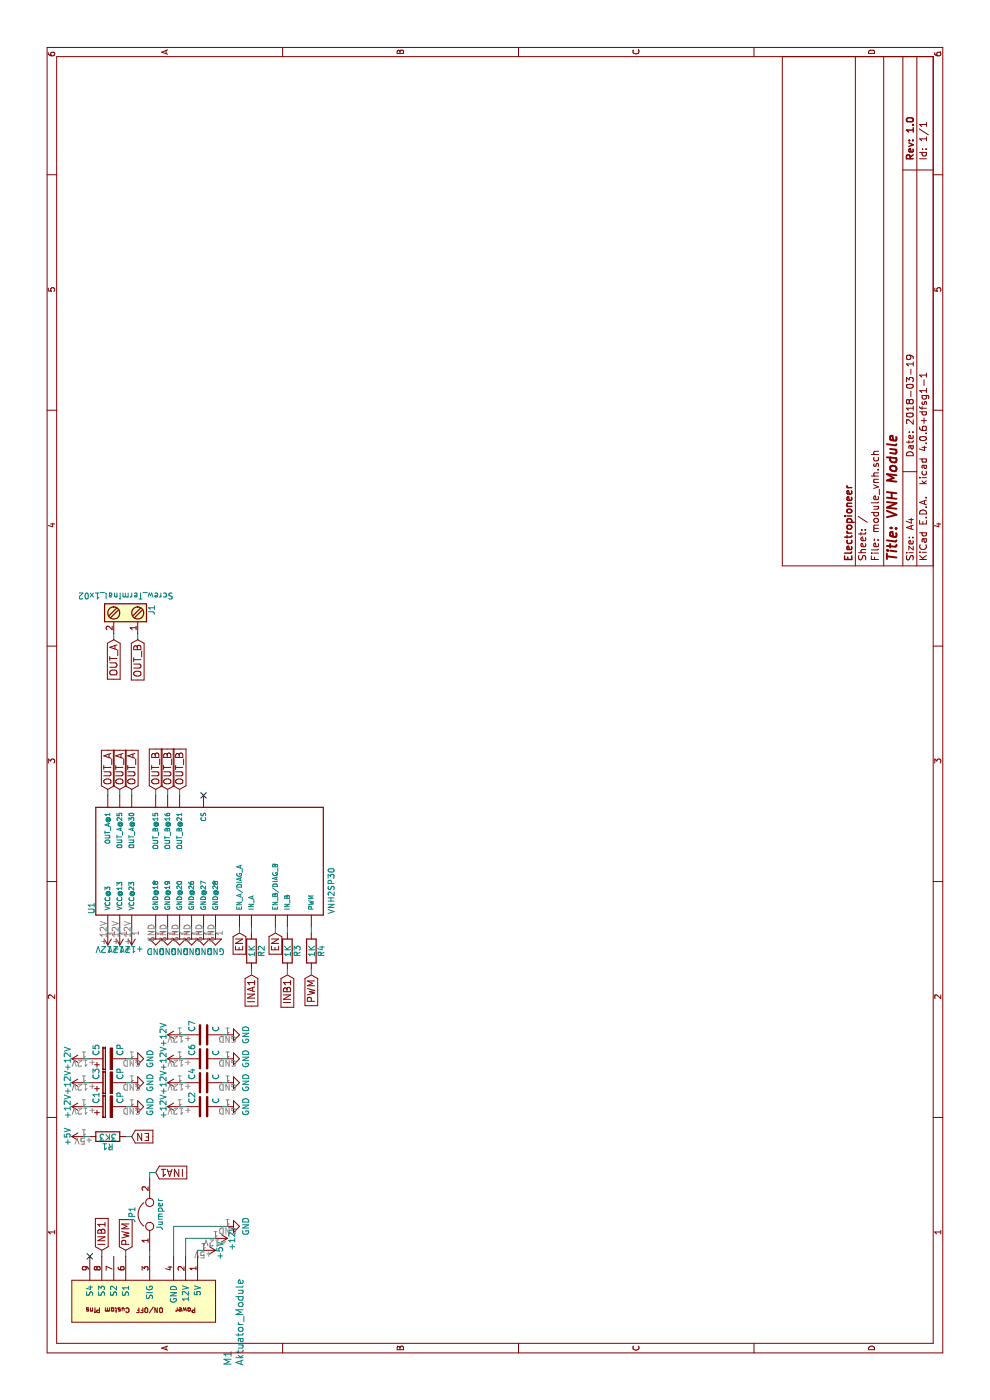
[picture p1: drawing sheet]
EESchema Schematic File Version 2
LIBS:power
LIBS:device
LIBS:transistors
LIBS:conn
LIBS:linear
LIBS:regul
LIBS:74xx
LIBS:cmos4000
LIBS:adc-dac
LIBS:memory
LIBS:xilinx
LIBS:microcontrollers
LIBS:dsp
LIBS:microchip
LIBS:analog_switches
LIBS:motorola
LIBS:texas
LIBS:intel
LIBS:audio
LIBS:interface
LIBS:digital-audio
LIBS:philips
LIBS:display
LIBS:cypress
LIBS:siliconi
LIBS:opto
LIBS:atmel
LIBS:contrib
LIBS:valves
LIBS:74xgxx
LIBS:ac-dc
LIBS:actel
LIBS:allegro
LIBS:Altera
LIBS:analog_devices
LIBS:battery_management
LIBS:bbd
LIBS:bosch
LIBS:brooktre
LIBS:cmos_ieee
LIBS:dc-dc
LIBS:diode
LIBS:elec-unifil
LIBS:ESD_Protection
LIBS:ftdi
LIBS:gennum
LIBS:graphic
LIBS:hc11
LIBS:ir
LIBS:Lattice
LIBS:leds
LIBS:logo
LIBS:maxim
LIBS:mechanical
LIBS:microchip_dspic33dsc
LIBS:microchip_pic10mcu
LIBS:microchip_pic12mcu
LIBS:microchip_pic16mcu
LIBS:microchip_pic18mcu
LIBS:microchip_pic24mcu
LIBS:microchip_pic32mcu
LIBS:modules
LIBS:motor_drivers
LIBS:motors
LIBS:msp430
LIBS:nordicsemi
LIBS:nxp
LIBS:nxp_armmcu
LIBS:onsemi
LIBS:Oscillators
LIBS:powerint
LIBS:Power_Management
LIBS:pspice
LIBS:references
LIBS:relays
LIBS:rfcom
LIBS:sensors
LIBS:silabs
LIBS:stm8
LIBS:stm32
LIBS:supertex
LIBS:switches
LIBS:transf
LIBS:triac_thyristor
LIBS:ttl_ieee
LIBS:video
LIBS:wiznet
LIBS:Worldsemi
LIBS:Xicor
LIBS:zetex
LIBS:Zilog
LIBS:VNH2SP30
LIBS:aktuator_module
LIBS:module_vnh-cache
EELAYER 25 0
EELAYER END
$Descr A4 11693 8268
encoding utf-8
Sheet 1 1
Title "VNH Module"
Date "2018-03-19"
Rev "1.0"
Comp "Electropioneer"
Comment1 ""
Comment2 ""
Comment3 ""
Comment4 ""
$EndDescr
$Comp
L VNH2SP30 U1
U 1 1
P 4550 1200
F 0 "U1" H 4059 1611 50  0000 L BNN
F 1 "VNH2SP30" H 4059 -393 50  0000 L BNN
F 2 "VNH2SP30:MULTIPOWER30" H 4550 1200 50  0001 L BNN
F 3 "None" H 4550 1200 50  0001 L BNN
F 4 "VNH2SP30" H 4550 1200 50  0001 L BNN "Field4"
F 5 "DIP-18 STMicroelectronics" H 4550 1200 50  0001 L BNN "Field5"
F 6 "Unavailable" H 4550 1200 50  0001 L BNN "Field6"
F 7 "STMicroelectronics" H 4550 1200 50  0001 L BNN "Field7"
F 8 "Dip18" H 4550 1200 50  0001 L BNN "Field8"
	1    4550 1200
	1    0    0    -1  
$EndComp
$Comp
L Aktuator_Module M1
U 1 1
P 650 1800
F 0 "M1" H 350 1700 60  0000 C CNN
F 1 "Aktuator_Module" H 650 1600 60  0000 C CNN
F 2 "Aktuator_Module:Aktuator_Module" H 650 1800 60  0001 C CNN
F 3 "" H 650 1800 60  0001 C CNN
	1    650  1800
	1    0    0    -1  
$EndComp
Text GLabel 1250 1050 2    60   Input ~ 0
PWM
Text GLabel 1250 850  2    60   Input ~ 0
INB1
Text GLabel 3550 2600 0    60   Input ~ 0
PWM
$Comp
L R R4
U 1 1
P 3750 2600
F 0 "R4" V 3830 2600 50  0000 C CNN
F 1 "1K" V 3750 2600 50  0000 C CNN
F 2 "Resistors_SMD:R_0805" V 3680 2600 50  0001 C CNN
F 3 "" H 3750 2600 50  0001 C CNN
	1    3750 2600
	0    1    1    0   
$EndComp
$Comp
L R R3
U 1 1
P 3750 2400
F 0 "R3" V 3830 2400 50  0000 C CNN
F 1 "1K" V 3750 2400 50  0000 C CNN
F 2 "Resistors_SMD:R_0805" V 3680 2400 50  0001 C CNN
F 3 "" H 3750 2400 50  0001 C CNN
	1    3750 2400
	0    1    1    0   
$EndComp
$Comp
L R R2
U 1 1
P 3750 2100
F 0 "R2" V 3830 2100 50  0000 C CNN
F 1 "1K" V 3750 2100 50  0000 C CNN
F 2 "Resistors_SMD:R_0805" V 3680 2100 50  0001 C CNN
F 3 "" H 3750 2100 50  0001 C CNN
	1    3750 2100
	0    1    1    0   
$EndComp
Text GLabel 3550 2400 0    60   Input ~ 0
INB1
Text GLabel 3900 2300 0    60   Input ~ 0
EN
Text GLabel 3900 2000 0    60   Input ~ 0
EN
Text GLabel 2200 1100 3    60   Input ~ 0
EN
Text GLabel 1900 1300 3    60   Input ~ 0
INA1
Text GLabel 3550 2100 0    60   Input ~ 0
INA1
$Comp
L R R1
U 1 1
P 2200 900
F 0 "R1" V 2280 900 50  0000 C CNN
F 1 "3K3" V 2200 900 50  0000 C CNN
F 2 "Resistors_SMD:R_0805" V 2130 900 50  0001 C CNN
F 3 "" H 2200 900 50  0001 C CNN
	1    2200 900 
	-1   0    0    1   
$EndComp
$Comp
L +5V #PWR01
U 1 1
P 2200 700
F 0 "#PWR01" H 2200 550 50  0001 C CNN
F 1 "+5V" H 2200 840 50  0000 C CNN
F 2 "" H 2200 700 50  0001 C CNN
F 3 "" H 2200 700 50  0001 C CNN
	1    2200 700 
	1    0    0    -1  
$EndComp
$Comp
L GND #PWR02
U 1 1
P 3900 1300
F 0 "#PWR02" H 3900 1050 50  0001 C CNN
F 1 "GND" H 3900 1150 50  0000 C CNN
F 2 "" H 3900 1300 50  0001 C CNN
F 3 "" H 3900 1300 50  0001 C CNN
	1    3900 1300
	0    1    1    0   
$EndComp
$Comp
L GND #PWR03
U 1 1
P 3900 1400
F 0 "#PWR03" H 3900 1150 50  0001 C CNN
F 1 "GND" H 3900 1250 50  0000 C CNN
F 2 "" H 3900 1400 50  0001 C CNN
F 3 "" H 3900 1400 50  0001 C CNN
	1    3900 1400
	0    1    1    0   
$EndComp
$Comp
L GND #PWR04
U 1 1
P 3900 1500
F 0 "#PWR04" H 3900 1250 50  0001 C CNN
F 1 "GND" H 3900 1350 50  0000 C CNN
F 2 "" H 3900 1500 50  0001 C CNN
F 3 "" H 3900 1500 50  0001 C CNN
	1    3900 1500
	0    1    1    0   
$EndComp
$Comp
L GND #PWR05
U 1 1
P 3900 1600
F 0 "#PWR05" H 3900 1350 50  0001 C CNN
F 1 "GND" H 3900 1450 50  0000 C CNN
F 2 "" H 3900 1600 50  0001 C CNN
F 3 "" H 3900 1600 50  0001 C CNN
	1    3900 1600
	0    1    1    0   
$EndComp
$Comp
L GND #PWR06
U 1 1
P 3900 1700
F 0 "#PWR06" H 3900 1450 50  0001 C CNN
F 1 "GND" H 3900 1550 50  0000 C CNN
F 2 "" H 3900 1700 50  0001 C CNN
F 3 "" H 3900 1700 50  0001 C CNN
	1    3900 1700
	0    1    1    0   
$EndComp
$Comp
L GND #PWR07
U 1 1
P 3900 1800
F 0 "#PWR07" H 3900 1550 50  0001 C CNN
F 1 "GND" H 3900 1650 50  0000 C CNN
F 2 "" H 3900 1800 50  0001 C CNN
F 3 "" H 3900 1800 50  0001 C CNN
	1    3900 1800
	0    1    1    0   
$EndComp
Wire Wire Line
	1200 1050 1250 1050
Wire Wire Line
	1200 1250 1250 1250
Wire Wire Line
	3900 2600 3950 2600
Wire Wire Line
	3550 2600 3600 2600
Wire Wire Line
	3900 2400 3950 2400
Wire Wire Line
	3550 2400 3600 2400
Wire Wire Line
	3550 2100 3600 2100
Wire Wire Line
	3900 2100 3950 2100
Wire Wire Line
	3900 2000 3950 2000
Wire Wire Line
	3900 2300 3950 2300
Wire Wire Line
	2200 700  2200 750 
Wire Wire Line
	2200 1050 2200 1100
Wire Wire Line
	3900 1300 3950 1300
Wire Wire Line
	3900 1400 3950 1400
Wire Wire Line
	3900 1500 3950 1500
Wire Wire Line
	3900 1600 3950 1600
Wire Wire Line
	3900 1700 3950 1700
Wire Wire Line
	3900 1800 3950 1800
$Comp
L +12V #PWR08
U 1 1
P 3900 1100
F 0 "#PWR08" H 3900 950 50  0001 C CNN
F 1 "+12V" H 3900 1240 50  0000 C CNN
F 2 "" H 3900 1100 50  0001 C CNN
F 3 "" H 3900 1100 50  0001 C CNN
	1    3900 1100
	0    -1   -1   0   
$EndComp
$Comp
L +12V #PWR09
U 1 1
P 3900 1000
F 0 "#PWR09" H 3900 850 50  0001 C CNN
F 1 "+12V" H 3900 1140 50  0000 C CNN
F 2 "" H 3900 1000 50  0001 C CNN
F 3 "" H 3900 1000 50  0001 C CNN
	1    3900 1000
	0    -1   -1   0   
$EndComp
$Comp
L +12V #PWR010
U 1 1
P 3900 900
F 0 "#PWR010" H 3900 750 50  0001 C CNN
F 1 "+12V" H 3900 1040 50  0000 C CNN
F 2 "" H 3900 900 50  0001 C CNN
F 3 "" H 3900 900 50  0001 C CNN
	1    3900 900 
	0    -1   -1   0   
$EndComp
Wire Wire Line
	3900 900  3950 900 
Wire Wire Line
	3900 1000 3950 1000
Wire Wire Line
	3900 1100 3950 1100
NoConn ~ 5050 1700
Text GLabel 5100 900  2    60   Input ~ 0
OUT_A
Text GLabel 5100 1000 2    60   Input ~ 0
OUT_A
Text GLabel 5100 1100 2    60   Input ~ 0
OUT_A
Text GLabel 5100 1300 2    60   Input ~ 0
OUT_B
Text GLabel 5100 1400 2    60   Input ~ 0
OUT_B
Text GLabel 5100 1500 2    60   Input ~ 0
OUT_B
Wire Wire Line
	5050 900  5100 900 
Wire Wire Line
	5050 1000 5100 1000
Wire Wire Line
	5050 1100 5100 1100
Wire Wire Line
	5050 1300 5100 1300
Wire Wire Line
	5050 1400 5100 1400
Wire Wire Line
	5050 1500 5100 1500
$Comp
L Screw_Terminal_1x02 J1
U 1 1
P 6600 1050
F 0 "J1" H 6600 1300 50  0000 C TNN
F 1 "Screw_Terminal_1x02" V 6450 1050 50  0000 C TNN
F 2 "Connectors_Terminal_Blocks:TerminalBlock_Pheonix_MKDS1.5-2pol" H 6600 825 50  0001 C CNN
F 3 "" H 6575 1050 50  0001 C CNN
	1    6600 1050
	-1   0    0    1   
$EndComp
Text GLabel 6350 950  0    60   Input ~ 0
OUT_A
Text GLabel 6350 1150 0    60   Input ~ 0
OUT_B
Wire Wire Line
	6350 950  6400 950 
Wire Wire Line
	6350 1150 6400 1150
$Comp
L +5V #PWR011
U 1 1
P 1250 1700
F 0 "#PWR011" H 1250 1550 50  0001 C CNN
F 1 "+5V" H 1250 1840 50  0000 C CNN
F 2 "" H 1250 1700 50  0001 C CNN
F 3 "" H 1250 1700 50  0001 C CNN
	1    1250 1700
	-1   0    0    1   
$EndComp
$Comp
L +12V #PWR012
U 1 1
P 1350 1800
F 0 "#PWR012" H 1350 1650 50  0001 C CNN
F 1 "+12V" H 1350 1940 50  0000 C CNN
F 2 "" H 1350 1800 50  0001 C CNN
F 3 "" H 1350 1800 50  0001 C CNN
	1    1350 1800
	-1   0    0    1   
$EndComp
$Comp
L GND #PWR013
U 1 1
P 1450 1900
F 0 "#PWR013" H 1450 1650 50  0001 C CNN
F 1 "GND" H 1450 1750 50  0000 C CNN
F 2 "" H 1450 1900 50  0001 C CNN
F 3 "" H 1450 1900 50  0001 C CNN
	1    1450 1900
	1    0    0    -1  
$EndComp
Wire Wire Line
	1200 1650 1250 1650
Wire Wire Line
	1250 1650 1250 1700
Wire Wire Line
	1350 1800 1350 1550
Wire Wire Line
	1350 1550 1200 1550
Wire Wire Line
	1200 1450 1450 1450
Wire Wire Line
	1450 1450 1450 1900
NoConn ~ 1200 750 
$Comp
L +12V #PWR014
U 1 1
P 2450 700
F 0 "#PWR014" H 2450 550 50  0001 C CNN
F 1 "+12V" H 2450 840 50  0000 C CNN
F 2 "" H 2450 700 50  0001 C CNN
F 3 "" H 2450 700 50  0001 C CNN
	1    2450 700 
	1    0    0    -1  
$EndComp
$Comp
L CP C1
U 1 1
P 2450 900
F 0 "C1" H 2475 1000 50  0000 L CNN
F 1 "CP" H 2475 800 50  0000 L CNN
F 2 "Capacitors_Tantalum_SMD:CP_Tantalum_Case-U_EIA-6032-15_Reflow" H 2488 750 50  0001 C CNN
F 3 "" H 2450 900 50  0001 C CNN
	1    2450 900 
	1    0    0    -1  
$EndComp
$Comp
L GND #PWR015
U 1 1
P 2450 1100
F 0 "#PWR015" H 2450 850 50  0001 C CNN
F 1 "GND" H 2450 950 50  0000 C CNN
F 2 "" H 2450 1100 50  0001 C CNN
F 3 "" H 2450 1100 50  0001 C CNN
	1    2450 1100
	1    0    0    -1  
$EndComp
Wire Wire Line
	2450 700  2450 750 
Wire Wire Line
	2450 1050 2450 1100
$Comp
L +12V #PWR016
U 1 1
P 2650 700
F 0 "#PWR016" H 2650 550 50  0001 C CNN
F 1 "+12V" H 2650 840 50  0000 C CNN
F 2 "" H 2650 700 50  0001 C CNN
F 3 "" H 2650 700 50  0001 C CNN
	1    2650 700 
	1    0    0    -1  
$EndComp
$Comp
L CP C3
U 1 1
P 2650 900
F 0 "C3" H 2675 1000 50  0000 L CNN
F 1 "CP" H 2675 800 50  0000 L CNN
F 2 "Capacitors_Tantalum_SMD:CP_Tantalum_Case-U_EIA-6032-15_Reflow" H 2688 750 50  0001 C CNN
F 3 "" H 2650 900 50  0001 C CNN
	1    2650 900 
	1    0    0    -1  
$EndComp
$Comp
L GND #PWR017
U 1 1
P 2650 1100
F 0 "#PWR017" H 2650 850 50  0001 C CNN
F 1 "GND" H 2650 950 50  0000 C CNN
F 2 "" H 2650 1100 50  0001 C CNN
F 3 "" H 2650 1100 50  0001 C CNN
	1    2650 1100
	1    0    0    -1  
$EndComp
Wire Wire Line
	2650 700  2650 750 
Wire Wire Line
	2650 1050 2650 1100
$Comp
L +12V #PWR018
U 1 1
P 2850 700
F 0 "#PWR018" H 2850 550 50  0001 C CNN
F 1 "+12V" H 2850 840 50  0000 C CNN
F 2 "" H 2850 700 50  0001 C CNN
F 3 "" H 2850 700 50  0001 C CNN
	1    2850 700 
	1    0    0    -1  
$EndComp
$Comp
L CP C5
U 1 1
P 2850 900
F 0 "C5" H 2875 1000 50  0000 L CNN
F 1 "CP" H 2875 800 50  0000 L CNN
F 2 "Capacitors_Tantalum_SMD:CP_Tantalum_Case-U_EIA-6032-15_Reflow" H 2888 750 50  0001 C CNN
F 3 "" H 2850 900 50  0001 C CNN
	1    2850 900 
	1    0    0    -1  
$EndComp
$Comp
L GND #PWR019
U 1 1
P 2850 1100
F 0 "#PWR019" H 2850 850 50  0001 C CNN
F 1 "GND" H 2850 950 50  0000 C CNN
F 2 "" H 2850 1100 50  0001 C CNN
F 3 "" H 2850 1100 50  0001 C CNN
	1    2850 1100
	1    0    0    -1  
$EndComp
Wire Wire Line
	2850 700  2850 750 
Wire Wire Line
	2850 1050 2850 1100
$Comp
L C C2
U 1 1
P 2450 1700
F 0 "C2" H 2475 1800 50  0000 L CNN
F 1 "C" H 2475 1600 50  0000 L CNN
F 2 "Capacitors_SMD:C_0805" H 2488 1550 50  0001 C CNN
F 3 "" H 2450 1700 50  0001 C CNN
	1    2450 1700
	1    0    0    -1  
$EndComp
$Comp
L +12V #PWR020
U 1 1
P 2450 1500
F 0 "#PWR020" H 2450 1350 50  0001 C CNN
F 1 "+12V" H 2450 1640 50  0000 C CNN
F 2 "" H 2450 1500 50  0001 C CNN
F 3 "" H 2450 1500 50  0001 C CNN
	1    2450 1500
	1    0    0    -1  
$EndComp
$Comp
L GND #PWR021
U 1 1
P 2450 1900
F 0 "#PWR021" H 2450 1650 50  0001 C CNN
F 1 "GND" H 2450 1750 50  0000 C CNN
F 2 "" H 2450 1900 50  0001 C CNN
F 3 "" H 2450 1900 50  0001 C CNN
	1    2450 1900
	1    0    0    -1  
$EndComp
Wire Wire Line
	2450 1500 2450 1550
Wire Wire Line
	2450 1850 2450 1900
$Comp
L C C4
U 1 1
P 2650 1700
F 0 "C4" H 2675 1800 50  0000 L CNN
F 1 "C" H 2675 1600 50  0000 L CNN
F 2 "Capacitors_SMD:C_0805" H 2688 1550 50  0001 C CNN
F 3 "" H 2650 1700 50  0001 C CNN
	1    2650 1700
	1    0    0    -1  
$EndComp
$Comp
L +12V #PWR022
U 1 1
P 2650 1500
F 0 "#PWR022" H 2650 1350 50  0001 C CNN
F 1 "+12V" H 2650 1640 50  0000 C CNN
F 2 "" H 2650 1500 50  0001 C CNN
F 3 "" H 2650 1500 50  0001 C CNN
	1    2650 1500
	1    0    0    -1  
$EndComp
$Comp
L GND #PWR023
U 1 1
P 2650 1900
F 0 "#PWR023" H 2650 1650 50  0001 C CNN
F 1 "GND" H 2650 1750 50  0000 C CNN
F 2 "" H 2650 1900 50  0001 C CNN
F 3 "" H 2650 1900 50  0001 C CNN
	1    2650 1900
	1    0    0    -1  
$EndComp
Wire Wire Line
	2650 1500 2650 1550
Wire Wire Line
	2650 1850 2650 1900
$Comp
L C C6
U 1 1
P 2850 1700
F 0 "C6" H 2875 1800 50  0000 L CNN
F 1 "C" H 2875 1600 50  0000 L CNN
F 2 "Capacitors_SMD:C_0805" H 2888 1550 50  0001 C CNN
F 3 "" H 2850 1700 50  0001 C CNN
	1    2850 1700
	1    0    0    -1  
$EndComp
$Comp
L +12V #PWR024
U 1 1
P 2850 1500
F 0 "#PWR024" H 2850 1350 50  0001 C CNN
F 1 "+12V" H 2850 1640 50  0000 C CNN
F 2 "" H 2850 1500 50  0001 C CNN
F 3 "" H 2850 1500 50  0001 C CNN
	1    2850 1500
	1    0    0    -1  
$EndComp
$Comp
L GND #PWR025
U 1 1
P 2850 1900
F 0 "#PWR025" H 2850 1650 50  0001 C CNN
F 1 "GND" H 2850 1750 50  0000 C CNN
F 2 "" H 2850 1900 50  0001 C CNN
F 3 "" H 2850 1900 50  0001 C CNN
	1    2850 1900
	1    0    0    -1  
$EndComp
Wire Wire Line
	2850 1500 2850 1550
Wire Wire Line
	2850 1850 2850 1900
$Comp
L C C7
U 1 1
P 3050 1700
F 0 "C7" H 3075 1800 50  0000 L CNN
F 1 "C" H 3075 1600 50  0000 L CNN
F 2 "Capacitors_SMD:C_0805" H 3088 1550 50  0001 C CNN
F 3 "" H 3050 1700 50  0001 C CNN
	1    3050 1700
	1    0    0    -1  
$EndComp
$Comp
L +12V #PWR026
U 1 1
P 3050 1500
F 0 "#PWR026" H 3050 1350 50  0001 C CNN
F 1 "+12V" H 3050 1640 50  0000 C CNN
F 2 "" H 3050 1500 50  0001 C CNN
F 3 "" H 3050 1500 50  0001 C CNN
	1    3050 1500
	1    0    0    -1  
$EndComp
$Comp
L GND #PWR027
U 1 1
P 3050 1900
F 0 "#PWR027" H 3050 1650 50  0001 C CNN
F 1 "GND" H 3050 1750 50  0000 C CNN
F 2 "" H 3050 1900 50  0001 C CNN
F 3 "" H 3050 1900 50  0001 C CNN
	1    3050 1900
	1    0    0    -1  
$EndComp
Wire Wire Line
	3050 1500 3050 1550
Wire Wire Line
	3050 1850 3050 1900
Wire Wire Line
	1200 850  1250 850 
$Comp
L Jumper JP1
U 1 1
P 1550 1250
F 0 "JP1" H 1550 1400 50  0000 C CNN
F 1 "Jumper" H 1550 1170 50  0000 C CNN
F 2 "Connectors:GS2" H 1550 1250 50  0001 C CNN
F 3 "" H 1550 1250 50  0001 C CNN
	1    1550 1250
	1    0    0    -1  
$EndComp
Wire Wire Line
	1850 1250 1900 1250
Wire Wire Line
	1900 1250 1900 1300
$EndSCHEMATC
